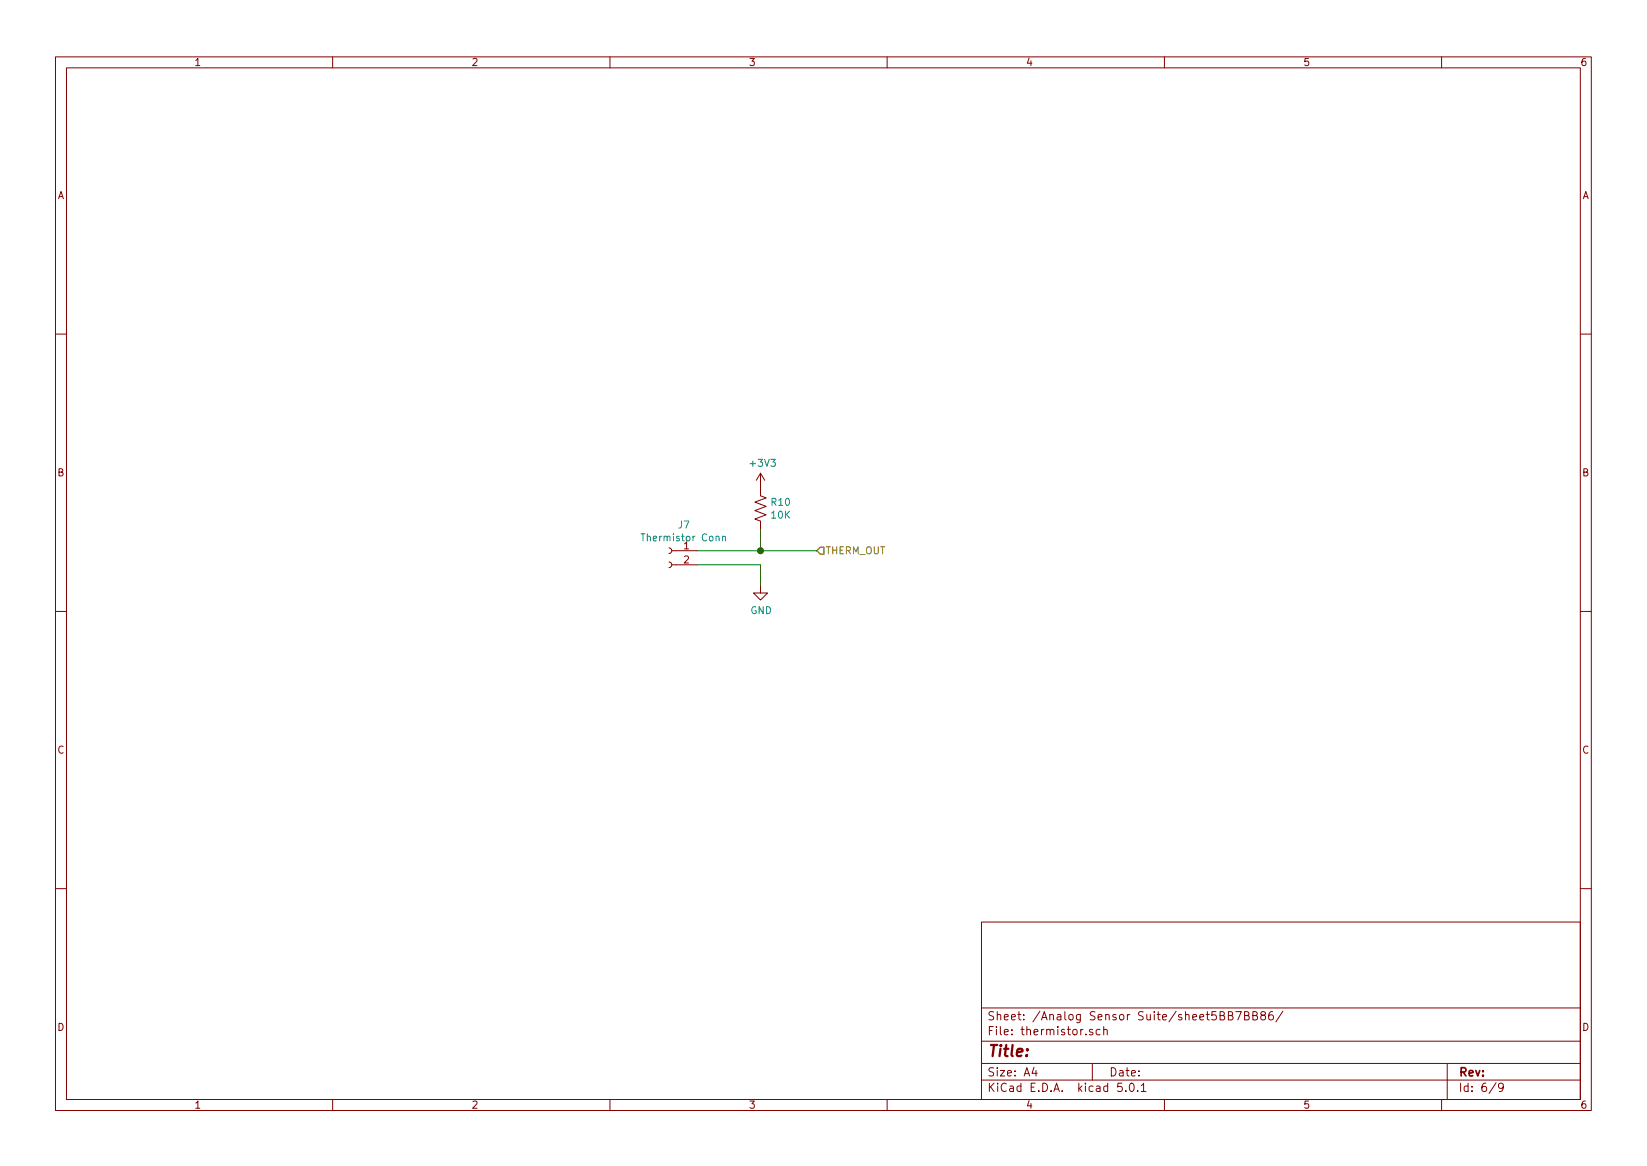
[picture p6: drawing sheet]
<svg xmlns="http://www.w3.org/2000/svg" width="297mm" height="210mm" viewBox="0 0 297 210" stroke-linecap="round" stroke-linejoin="round" font-family="sans-serif">
<g fill="none" stroke="#840000" stroke-width=".18">
<path d="M10 10.3h277v189.9h-277zM12 12.2h273v186.1h-273zM60 10.3v1.9M110 10.3v1.9M160 10.3v1.9M210 10.3v1.9M260 10.3v1.9M10 60.2h2M285 60.2h2M120.6 98.8l.4 .1 .2 .3-.2 .4-.4 .2M121.2 99.3h4.5M137.2 85.3v4.1l1 .4-2.1 .7 2.1 .8-2.1 .8 2.1 .7-2.1 .8 1.1 .4v1.5"/>
<path d="M137.2 85.3l-.8 1.3M137.2 85.3l.7 1.3M10 110.3h2M120.6 101.3l.4 .2 .2 .2-.2 .5-.4 .2M121.2 101.8h4.5M137.2 105.7v1.2h1.2l-1.2 1.3-1.3-1.3h1.3M285 110.3h2M10 160.2h2M177 166.3h108v32h-108zM285 160.2h2M60 198.3v1.9M110 198.3v1.9"/>
<path d="M160 198.3v1.9M177 194.8h108M177 191.8h108M177 187.8h108M177 181.8h108M186.5 192.5l-.4 1h1M186.8 193v1M197 191.8v3M197.1 185.7a.37 .37 0 0 0-.6 .1v.2l.6 .2v.1l-.2 .3-.4-.1M198.4 185.7l-.4-.1-.3 .3 .1 .6 .2 .1 .4-.1M199.1 185.7a.37 .37 0 0 1 .6 .1v.8M199.1 185.1v1.5"/>
<path d="M202.3 195.3h-.7l-.1 .7 .3-.1 .5 .1 .1 .2-.1 .5-.2 .1-.6-.1M203 196.7v.1M203.8 195.5l.2-.2a.8 .8 0 0 1 .6 .8 .8 .8 0 0 1-.6 .7l-.2-.1-.1-.4zM205.2 196.7v.1M205.8 195.8l.4-.5v1.5M205.8 196.8h.9M210 198.3v1.9M221.5 183.1l.7-.1 .1-.3-.1-.2-.7-.1v1.5h.6l.3-.3a.41 .41 0 0 0-.4-.5M222.9 182.4h1l-.7 1.5M224.5 183.1l.7-.1v-.4l-.3-.2h-.4v1.5h.5l.2-.1 .1-.4-.1-.2-.3-.1M226 183.1l.7-.1v-.4l-.3-.2h-.4v1.5h.5l.2-.1 .1-.4-.1-.2-.3-.1M227.7 183.1l-.3-.3 .1-.2 .2-.2 .4 .1 .1 .2v.2l-.5 .2-.3 .3v.2l.3 .3h.2l.3-.3v-.4l-.3-.1"/>
<path d="M229.5 182.4a.59 .59 0 0 0-.7 .7l.1 .7 .2 .1 .5-.1 .1-.5-.2-.2-.4-.1-.3 .3M231.4 182.3l-1.3 2M260 198.3v1.9M261 191.8v6.5M269.8 195.2l-1.2 2M271.1 196l-.3 .3-.4-.1-.1-.2v-.4l.1-.2 .4-.1 .2 .2a1.19 1.19 0 0 1-.2 1.2l-.4 .1"/>
</g>
<path d="M115.6 96.3h.7M130.3 96.8l.2-.1h.3v.8M130.3 96.7v.8" fill="none" stroke="#008484" stroke-width=".18"/>
<path d="M125.7 99.3h21.6M137.2 95.5v3.8M125.7 101.8h11.5v3.9" fill="none" stroke="#008400" stroke-width=".18"/>
<path d="M148 98.7h.6v1.2h-.6l-.7-.6z" fill="none" stroke="#848400" stroke-width=".25"/>
<circle cx="137.2" cy="99.3" r=".51" fill="#008400" stroke="#008400" stroke-width=".25"/>
<text font-size="2.8" fill="#840000" x="178" y="190.5">Title:</text>
<g font-size="2.1" fill="#840000">
<text x="178" y="184">Sheet: /Analog Sensor Suite/sheet5BB7BB86/</text>
<text x="178" y="186.7">File: thermistor.sch</text>
<text x="178" y="196.9">KiCad E.D.A. kicad 5.0.1</text>
<text x="178" y="194.1">Size: A4</text>
<text x="200" y="194.1">Date:</text>
<text x="263" y="194.1">Rev:</text>
<text x="263" y="196.9">Id: 6/9</text>
</g>
<g font-size="1.8" fill="#840000">
<text x="35" y="11.9">1</text>
<text x="85" y="11.9">2</text>
<text x="135" y="11.9">3</text>
<text x="185" y="11.9">4</text>
<text x="235" y="11.9">5</text>
<text x="285" y="11.9">6</text>
<text x="10.4" y="35.9">A</text>
<text x="285.4" y="35.9">A</text>
<text x="10.4" y="85.9">B</text>
<text x="285.4" y="85.9">B</text>
<text x="123.3" y="99.1">1</text>
<text x="123.3" y="101.6">2</text>
<text x="10.4" y="135.9">C</text>
<text x="285.4" y="135.9">C</text>
<text x="10.4" y="185.9">D</text>
<text x="285.4" y="185.9">D</text>
<text x="35" y="199.9">1</text>
<text x="85" y="199.9">2</text>
<text x="135" y="199.9">3</text>
<text x="185" y="199.9">4</text>
<text x="235" y="199.9">5</text>
<text x="285" y="199.9">6</text>
</g>
<g font-size="1.8" fill="#008484">
<text x="135.5" y="84.2">+3V3</text>
<text x="122.4" y="95.3">J7</text>
<text x="139.2" y="91.2">R10</text>
<text x="139.2" y="93.5">10K</text>
<text x="116.2" y="97.6">Thermistor Conn</text>
<text x="135.3" y="110.7">GND</text>
</g>
<text font-size="1.8" fill="#848400" x="148.8" y="99.9">THERM_OUT</text>
</svg>
